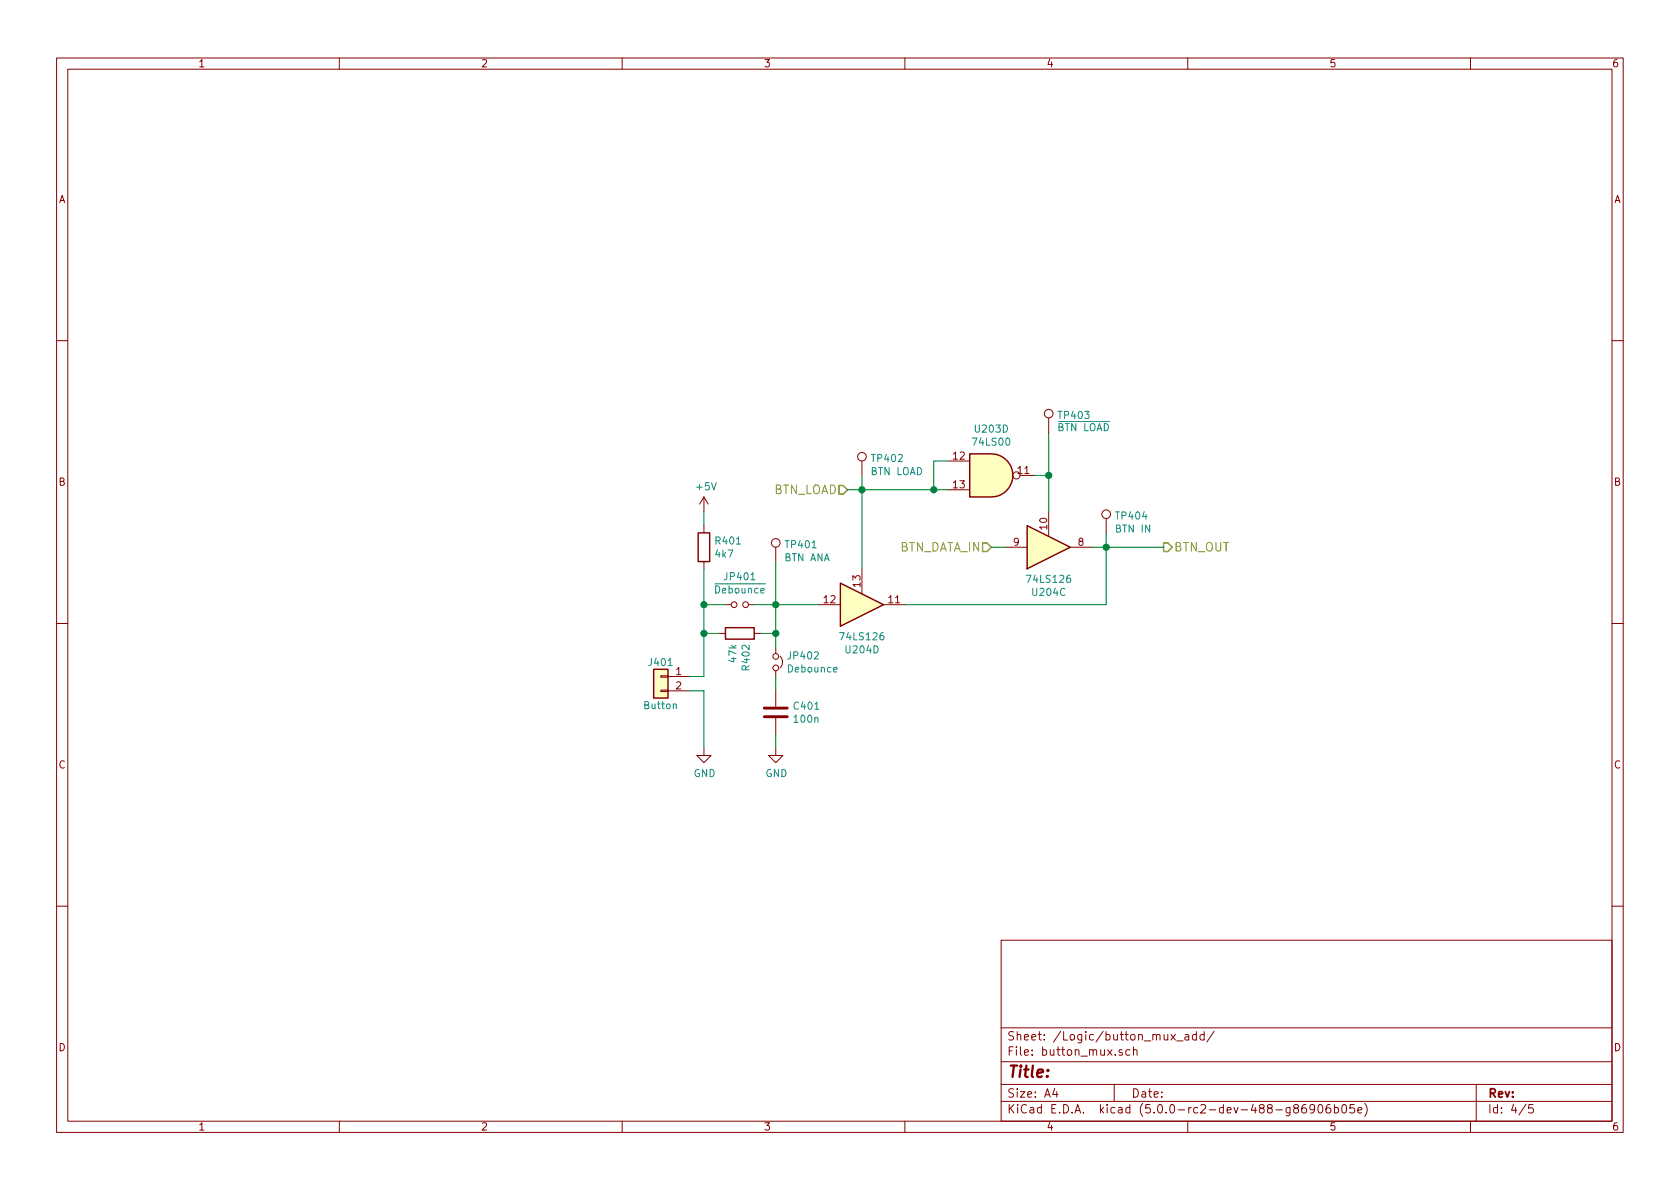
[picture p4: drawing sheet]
<svg xmlns="http://www.w3.org/2000/svg" width="297mm" height="210mm" viewBox="0 0 297 210" stroke-linecap="round" stroke-linejoin="round" font-family="sans-serif">
<g fill="none" stroke="#840000" stroke-width=".18">
<path d="M10 10.3h277v189.9h-277zM12 12.2h273v186.1h-273zM60 10.3v1.9M110 10.3v1.9M160 10.3v1.9M210 10.3v1.9M260 10.3v1.9M10 60.2h2M185.4 73.9v2.5M285 60.2h2M124.5 87.9v2.5M124.5 93v1.2"/>
<path d="M124.5 99.3v1.3M124.5 87.9l-.8 1.2M124.5 87.9l.7 1.2M137.2 96.8v2.5M152.4 81.5v2.6M167.6 81.5h3.8M167.6 86.6h3.8M177.8 96.8h3.8M180.3 84.1h2.6M185.4 90.4v4.5M189.2 96.8h3.8M195.6 91.7v2.5"/>
<path d="M10 110.3h2M116.8 119.5h1.3v.3h-1.3zM118.1 119.6h3.8M127 112h1.3M128.3 106.9h1M132.3 106.9h1M133.3 112h1.3M137.2 114.5v1.1M137.2 118.6v1M137.9 116.1a1.41 1.41 0 0 1 0 2M144.8 106.9h3.8M152.4 100.6v4.4"/>
<path d="M156.2 106.9h3.8M285 110.3h2M116.8 122h1.3v.3h-1.3zM118.1 122.2h3.8M124.5 132.3v1.3h1.2l-1.2 1.3-1.3-1.3h1.3M137.2 132.3v1.3h1.2l-1.2 1.3-1.3-1.3h1.3M137.2 122.2v2.8M137.2 127v2.8M10 160.2h2M177 166.3h108v32h-108zM285 160.2h2M60 198.3v1.9"/>
<path d="M110 198.3v1.9M160 198.3v1.9M177 194.8h108M177 191.8h108M177 187.8h108M177 181.8h108M186.5 192.5l-.4 1h1M186.8 193v1M197 191.8v3M198.4 185.7l-.4-.1-.2 .2 .1 .2 .5 .2v.3h-.6M199.8 185.7l-.5-.1-.2 .3v.6l.2 .1 .5-.1M200.4 185.7l.2-.1 .4 .1v.9"/>
<path d="M200.4 185.1v1.5M207 182.9l.8 1M207.8 182.9l-.8 1M208.1 184.1h1.1M209.5 183h.6l.1 .9M210 198.3v1.9M210.2 183.3l-.5 .1a.29 .29 0 0 0-.2 .2 .29 .29 0 0 0 .2 .3l.5-.1M211.5 183l-.4-.1-.3 .3 .1 .6 .2 .1 .4-.1M211.5 182.4v1.5M212.9 183l-.4-.1-.3 .3v.6l.3 .1 .4-.1M212.9 182.4v1.5M214.7 182.3l-1.3 2"/>
<path d="M228.1 195.8v1.2l-.3 .3h-.3M228.1 195.9l-.4-.1-.3 .3 .1 .6 .2 .1 .4-.1M229 196l-.2-.2-.1-.2 .3-.3h.3l.3 .3-.1 .2-.6 .2a.48 .48 0 0 0-.1 .7l.2 .1 .5-.1a.48 .48 0 0 0-.2-.7M230.9 195.3a.62 .62 0 0 0-.8 .7l.1 .7 .3 .1 .4-.1 .1-.5-.1-.2-.4-.1-.4 .3M232.4 196v.1a.48 .48 0 0 1-.8 0v-.6a.48 .48 0 0 1 .8 0 1.27 1.27 0 0 1-.2 1.2l-.5 .1M233.1 195.5l.3-.2a.8 .8 0 0 1 .5 .8 .8 .8 0 0 1-.5 .7l-.3-.1-.1-.4zM235.2 195.3a.59 .59 0 0 0-.8 .7l.1 .7 .2 .1 .5-.1 .1-.5-.1-.2-.5-.1-.3 .3M235.9 195.9l.5-.1 .3 .3-.2 .6h-.6M235.9 195.3v1.5M237.4 195.5l.3-.2a.94 .94 0 0 1 0 1.5l-.4-.3-.1-.6zM239.4 195.3h-.7v.7l.2-.1 .5 .1 .1 .2-.1 .5-.2 .1-.5-.1M240.1 196.3l.7-.1-.1-.3-.4-.1-.2 .2 .1 .7h.5"/>
<path d="M241.3 195.1a1.71 1.71 0 0 1 0 2.3M260 198.3v1.9M261 191.8v6.5M269.8 195.2l-1.2 2M271 195.3h-.7v.7l.2-.1 .5 .1 .1 .2-.1 .5-.2 .1-.5-.1"/>
<circle cx="185.4" cy="73.1" r=".76"/>
<circle cx="137.2" cy="96" r=".76"/>
<circle cx="152.4" cy="80.8" r=".76"/>
<circle cx="179.7" cy="84.1" r=".63"/>
<circle cx="195.6" cy="90.9" r=".76"/>
<circle cx="129.8" cy="106.9" r=".51"/>
<circle cx="131.8" cy="106.9" r=".51"/>
<circle cx="137.2" cy="116.1" r=".51"/>
<circle cx="137.2" cy="118.1" r=".51"/>
</g>
<path d="M123.4 94.2h2.1v5.1h-2.1zM171.4 80.3h3.9a3.8 3.8 0 0 1 3.8 3.8 3.8 3.8 0 0 1-3.8 3.8h-3.9zM181.6 93l7.6 3.8-7.6 3.8zM115.6 118.4h2.5v5h-2.5zM128.3 111h5v2h-5zM148.6 103.1l7.6 3.8-7.6 3.8z" fill="none" stroke="#840000" stroke-width=".25"/>
<path d="M135.1 126.7h4.1M135.1 125.2h4.1" fill="none" stroke="#840000" stroke-width=".51"/>
<path d="M134.3 103.2h1.1" fill="none" stroke="#008484" stroke-width=".18"/>
<g fill="#ffffc2" stroke="#ffffc2" stroke-width=".18">
<path d="M115.6 118.4h2.5v5h-2.5z"/>
<path d="M148.6 103.1l7.6 3.8-7.6 3.8z"/>
<path d="M181.6 93l7.6 3.8-7.6 3.8z"/>
<path d="M175.3 80.3a3.8 3.8 0 0 1 3.8 3.8 3.8 3.8 0 0 1-3.8 3.8z"/>
<path d="M171.4 80.3h3.9v7.6h-3.9z"/>
</g>
<path d="M148.3 85.8h.8l.8 .8-.8 .8h-.8zM173.7 96h.8l.8 .8-.8 .7h-.8zM205.7 96h.8l.8 .8-.8 .7h-.8z" fill="none" stroke="#848400" stroke-width=".25"/>
<g fill="none" stroke="#008400" stroke-width=".18">
<path d="M185.4 76.4v14M124.5 90.4v2.6M137.2 99.3v15.2M149.9 86.6h17.7M152.4 84.1v16.5M167.6 81.5h-2.5v5.1M175.3 96.8h2.5M182.9 84.1h2.5M193 96.8h12.7M195.6 94.2v12.7h-35.6M124.5 106.9h3.8M124.5 112h2.5"/>
<path d="M124.5 100.6v19h-2.6M133.3 106.9h11.5M134.6 112h2.6M137.2 119.6v2.6M121.9 122.2h2.6v10.1M137.2 129.8v2.5"/>
</g>
<g fill="#008400" stroke="#008400" stroke-width=".25">
<circle cx="137.2" cy="106.9" r=".51"/>
<circle cx="124.5" cy="106.9" r=".51"/>
<circle cx="137.2" cy="112" r=".51"/>
<circle cx="124.5" cy="112" r=".51"/>
<circle cx="195.6" cy="96.8" r=".51"/>
<circle cx="152.4" cy="86.6" r=".51"/>
<circle cx="185.4" cy="84.1" r=".51"/>
<circle cx="165.1" cy="86.6" r=".51"/>
</g>
<text font-size="2.8" fill="#840000" x="178" y="190.5">Title:</text>
<g font-size="2.1" fill="#848400">
<text x="136.5" y="87.4">BTN_LOAD</text>
<text x="158.7" y="97.5">BTN_DATA_IN</text>
<text x="207.5" y="97.5">BTN_OUT</text>
</g>
<g font-size="2.1" fill="#840000">
<text x="178" y="184">Sheet: /Logic/button_mux_add/</text>
<text x="178" y="186.7">File: button_mux.sch</text>
<text x="178" y="196.9">KiCad E.D.A. kicad (5.0.0-rc2-dev-488-g86906b05e)</text>
<text x="178" y="194.1">Size: A4</text>
<text x="200" y="194.1">Date:</text>
<text x="263" y="194.1">Rev:</text>
<text x="263" y="196.9">Id: 4/5</text>
</g>
<g font-size="1.8" fill="#840000">
<text x="35" y="11.9">1</text>
<text x="85" y="11.9">2</text>
<text x="135" y="11.9">3</text>
<text x="185" y="11.9">4</text>
<text x="235" y="11.9">5</text>
<text x="285" y="11.9">6</text>
<text x="10.4" y="35.9">A</text>
<text x="285.4" y="35.9">A</text>
<text x="168.6" y="81.3">12</text>
<text x="180" y="83.8">11</text>
<text x="10.4" y="85.9">B</text>
<text x="168.6" y="86.4">13</text>
<text x="285.4" y="85.9">B</text>
<text x="185.2" y="93.6" transform="rotate(-90 185.2 93.6)">10</text>
<text x="179.2" y="96.5">9</text>
<text x="190.7" y="96.5">8</text>
<text x="145.7" y="106.7">12</text>
<text x="152.1" y="103.8" transform="rotate(-90 152.1 103.8)">13</text>
<text x="157.1" y="106.7">11</text>
<text x="119.5" y="119.4">1</text>
<text x="119.5" y="121.9">2</text>
<text x="10.4" y="135.9">C</text>
<text x="285.4" y="135.9">C</text>
<text x="10.4" y="185.9">D</text>
<text x="285.4" y="185.9">D</text>
<text x="35" y="199.9">1</text>
<text x="85" y="199.9">2</text>
<text x="135" y="199.9">3</text>
<text x="185" y="199.9">4</text>
<text x="235" y="199.9">5</text>
<text x="285" y="199.9">6</text>
</g>
<g font-size="1.8" fill="#008484">
<text x="172.5" y="76.5">U203D</text>
<text x="187" y="76.2">BTN LOAD</text>
<text x="187.3" y="74.1">TP403</text>
<text x="154.3" y="81.7">TP402</text>
<text x="172.2" y="78.8">74LS00</text>
<text x="123.2" y="86.7">+5V</text>
<text x="154" y="84">BTN LOAD</text>
<text x="197.4" y="94.2">BTN IN</text>
<text x="197.5" y="91.9">TP404</text>
<text x="126.6" y="98.6">4k7</text>
<text x="126.6" y="96.3">R401</text>
<text x="138.8" y="99.3">BTN ANA</text>
<text x="139" y="96.9">TP401</text>
<text x="126.5" y="104.9">Debounce</text>
<text x="128.3" y="102.6">JP401</text>
<text x="181.8" y="103.1">74LS126</text>
<text x="182.7" y="105.4">U204C</text>
<text x="148.8" y="113.2">74LS126</text>
<text x="114.9" y="117.8">J401</text>
<text x="130.2" y="117.1" transform="rotate(-90 130.2 117.1)">47k</text>
<text x="132.5" y="118.4" transform="rotate(-90 132.5 118.4)">R402</text>
<text x="139.4" y="118.9">Debounce</text>
<text x="139.5" y="116.6">JP402</text>
<text x="149.7" y="115.5">U204D</text>
<text x="114" y="125.4">Button</text>
<text x="140.5" y="125.5">C401</text>
<text x="140.5" y="127.8">100n</text>
<text x="122.6" y="137.4">GND</text>
<text x="135.3" y="137.4">GND</text>
</g>
</svg>
